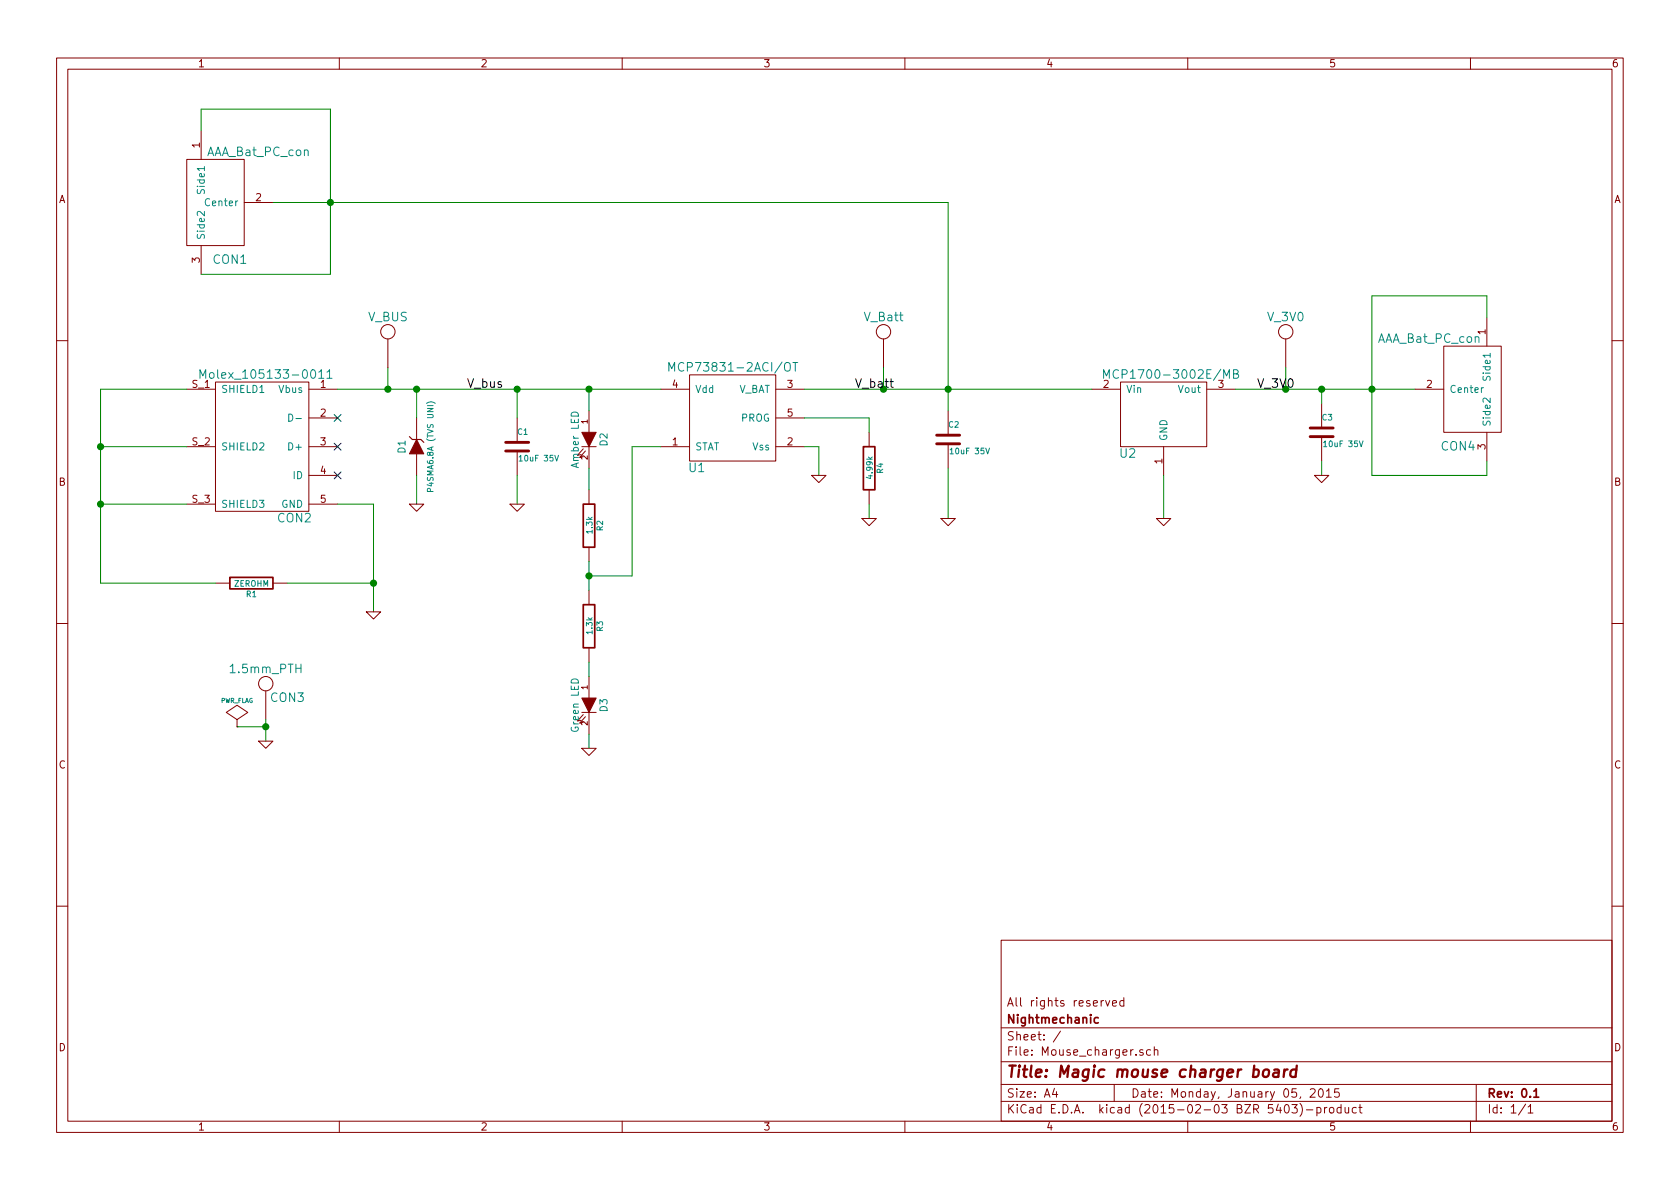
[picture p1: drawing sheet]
<svg xmlns="http://www.w3.org/2000/svg" width="297mm" height="210mm" viewBox="0 0 297 210" stroke-linecap="round" stroke-linejoin="round" font-family="sans-serif">
<g fill="none" stroke="#840000" stroke-width=".18">
<path d="M10 10.3h277v189.9h-277zM12 12.2h273v186.1h-273zM60 10.3v1.9M110 10.3v1.9M160 10.3v1.9M210 10.3v1.9M260 10.3v1.9M33 28.2h10.2v15.2h-10.2zM35.6 23.1v5.1M43.2 35.8h5.1M35.6 43.4v5.1M68.6 59.9v5.1"/>
<path d="M156.2 59.9v5.1M227.3 59.9v5.1M262.9 56.1v5.1M10 60.2h2M33 68.8h5.1M33 79h5.1M38.1 67.6h16.5v22.8h-16.5zM54.6 68.8h5.1M54.6 73.9h5.1M54.6 79h5.1M73.7 73.9v3.8M91.4 73.9v4.3"/>
<path d="M91.4 79.8v4.3M102.9 79h2.5M103.1 79.4l-1 1.1 .6-.1M103.5 79.8l-1 1.1 .6-.1M104.1 72.6v3.8M104.1 79v3.8M116.8 68.8h5.1M116.8 79h5.1M121.9 66.3h15.3v15.2h-15.3zM137.2 68.8h5M137.2 73.9h5M137.2 79h5"/>
<path d="M153.7 76.4v2.6M167.6 72.6v4.4M167.6 78.5v4.3M193 68.8h5.1M198.1 67.6h15.3v11.4h-15.3zM205.7 79v5.1M213.4 68.8h5M233.7 71.4v4.3M233.7 77.2v4.3M250.2 68.8h5.1M255.3 61.2h10.1v15.2h-10.1zM262.9 76.4v5.1"/>
<path d="M285 60.2h2M33 89.1h5.1M54.6 84.1h5.1M54.6 89.1h5.1M72.4 89.1h2.5l-1.2 1.3zM73.7 80.3v3.8M90.2 89.1h2.5l-1.3 1.3zM104.1 86.6v2.5M104.1 96.8v2.5M143.5 84.1h2.5l-1.2 1.2zM152.4 91.7h2.5l-1.2 1.3zM153.7 86.6v2.5"/>
<path d="M166.4 91.7h2.5l-1.3 1.3zM204.5 91.7h2.5l-1.3 1.3zM232.4 84.1h2.5l-1.2 1.2zM10 110.3h2M38.1 103.1h2.5M48.3 103.1h2.5M64.8 108.2h2.5l-1.3 1.3zM104.1 104.4v2.5M104.1 114.5v2.6M104.1 119.6v3.8M285 110.3h2M41.9 128.5h.1"/>
<path d="M41.9 127.2l1.9-1.2-1.9-1.3-1.9 1.3 1.9 1.2v1.3M45.7 131.1h2.6l-1.3 1.2zM47 122.2v5M102.9 132.3h2.5l-1.3 1.3zM102.9 126h2.5M103.1 126.4l-1 1.1 .6-.1M103.5 126.7l-1 1.2 .6-.1M104.1 126v3.8M10 160.2h2M177 166.3h108v32h-108zM195.5 176.9l.3 1 .4-1M196.7 177.4l.7-.1v-.3l-.5-.1-.2 .2 .1 .7h.6"/>
<path d="M198.7 177l-.4-.1-.3 .3 .1 .6 .2 .1 .4-.1M198.7 176.4v1.5M285 160.2h2M60 198.3v1.9M110 198.3v1.9M160 198.3v1.9M177 194.8h108M177 191.8h108M177 187.8h108M177 181.8h108M186.4 192.5l-.3 1h.9M186.8 193v1"/>
<path d="M187.5 182.3l-1.3 2M197 191.8v3M202.1 185.7a.37 .37 0 0 0-.6 .1l.1 .2 .5 .2 .1 .1-.3 .3-.4-.1M203.4 185.7l-.4-.1-.3 .3 .1 .6 .2 .1 .4-.1M204.1 185.7l.2-.1 .4 .1v.9M204.1 185.1v1.5M210 198.3v1.9M227.2 195.5l.2-.2a.81 .81 0 0 1 .6 .6 .81 .81 0 0 1-.3 .8l-.1 .1a.79 .79 0 0 1-.4-1.3zM228.4 195.3h1l-.5 .6 .4 .1v.7l-.2 .1-.7-.1M229.8 195.1a1.71 1.71 0 0 1 0 2.3M231 196.3h1.1M231.7 192.7l.2-.2h.4l.2 .5-.9 1h.9"/>
<path d="M232.8 195.9l.5-.1 .3 .3-.2 .6h-.6M232.8 195.8v1.5M233.2 192.7l.3-.2a.81 .81 0 0 1 .5 .6 .81 .81 0 0 1-.2 .8l-.2 .1a.79 .79 0 0 1-.4-1.3zM234.2 195.8v1M234.5 193l.4-.5v1.5M234.5 194h.9M234.6 195.8l-.4 .3M235.1 196l.2-.2 .5 .2v.5l-.1 .2-.4 .1-.2-.1zM236.7 192.5h-.7l-.1 .7 .3-.1 .5 .1 .1 .2-.1 .5-.2 .1-.6-.1M237.1 195.9l-.4-.1-.3 .3 .1 .6 .2 .1 .4-.1M237.1 195.3v1.5M237.8 195.8l.1 .9 .4 .1 .2-.1"/>
<path d="M238.5 195.8v1M239.8 195.9l-.4-.1-.3 .3 .1 .6 .2 .1 .4-.1M240.3 195.8h.5M240.5 195.3v1.3l.3 .2M260 198.3v1.9M261 191.8v6.5M269.7 195.2l-1.2 2M270.2 195.8l.4-.5v1.5M270.2 196.8h.8"/>
<circle cx="68.6" cy="58.7" r="1.27"/>
<circle cx="156.2" cy="58.7" r="1.27"/>
<circle cx="227.3" cy="58.7" r="1.27"/>
<circle cx="47" cy="120.9" r="1.27"/>
</g>
<path d="M152.7 79h2v7.6h-2zM103.1 89.1h2.1v7.7h-2.1zM40.6 102.1h7.7v2h-7.7zM103.1 106.9h2.1v7.6h-2.1zM194.2 180l-.4-.1-.3 .3v.6l.3 .1 .4-.1M271.2 193l.4-.5v1.5M271.2 194h.9" fill="none" stroke="#840000" stroke-width=".3"/>
<path d="M223.5 189.3a.51 .51 0 0 1 .5-.2 .51 .51 0 0 1 .4 .4l-.1 .6a.54 .54 0 0 1-.5 .4 .54 .54 0 0 1-.5-.4zM225.3 189.2h.8l-.1 1.2M226.1 189.6l-.7 .1a.4 .4 0 0 0-.3 .3 .4 .4 0 0 0 .2 .4l.7-.1M227.1 189.1l-.2 1.3M227.7 189.1a.54 .54 0 0 0-.6 .4M229.2 189.2a.7 .7 0 0 0-1 .3v.8l.3 .1 .6-.1M229.3 188.4l-.2 2" fill="none" stroke="#840000" stroke-width=".41"/>
<g fill="none" stroke="#008484" stroke-width=".18">
<path d="M35.4 66.9v-1.5l.5 1.1 .5-1.1v1.5M51.1 73.2a.64 .64 0 0 1 .7 .7 .64 .64 0 0 1-.7 .6zM52.3 74h1M56.4 65.8l.4-.4v1.5M57.8 65.8l.5-.4v1.5M57.8 66.9h.9M75.4 71.3a1.2 1.2 0 0 1 1.6 0M118.3 65.6v-1.5l.5 1.1 .5-1.1v1.5M140.2 64.1h.8M140.6 64.1v1.5M174.3 79.2l.3 1.1 .4-1.1M195.1 66.9v-1.5l.5 1.1 .5-1.1v1.5"/>
<path d="M218.1 66.1l.7-.1 .1-.2-.1-.3-.2-.1h-.5v1.5h.6l.3-.3v-.2l-.4-.3M240.3 78l.4 1 .3-1M262.3 68.5l-.4 .3M76.1 86.9l-.1-.5h-.4v.5h1M98.1 80.5l.3 1 .4-1"/>
</g>
<g fill="#840000" stroke="#840000" stroke-width=".18">
<path d="M73.7 77.7l1.2 2.6h-2.5z"/>
<path d="M102.9 76.4h2.5l-1.3 2.6z"/>
<path d="M102.9 123.4h2.5l-1.3 2.6z"/>
</g>
<path d="M72.4 77.2l.5 .5h1.5l.5 .5" fill="none" stroke="#840000" stroke-width=".2"/>
<path d="M89.4 79.8h4.1M89.4 78.2h4.1M165.6 78.5h4.1M165.6 77h4.1M231.6 77.2h4.1M231.6 75.7h4.1" fill="none" stroke="#840000" stroke-width=".51"/>
<g fill="none" stroke="#008400" stroke-width=".18">
<path d="M35.6 23.1v-3.8h22.8v29.2h-22.8M48.3 35.8h119.3v36.8M262.9 56.1v-3.8h-20.3v31.8h20.3v-2.6M17.8 79h15.2M33 68.8h-15.2v34.3h20.3M59.7 68.8h57.1M68.6 65v3.8M73.7 68.8v5.1M91.4 68.8v5.1M104.1 68.8v3.8M116.8 79h-5v22.8h-7.7M142.2 68.8h50.8"/>
<path d="M142.2 79h2.6v5.1M142.2 73.9h11.5v2.5M156.2 65v3.8M218.4 68.8h31.8M227.3 65v3.8M233.7 68.8v2.6M17.8 89.1h15.2M59.7 89.1h6.3v19.1M73.7 84.1v5M91.4 84.1v5M104.1 82.8v3.8M104.1 99.3v5.1"/>
<path d="M153.7 89.1v2.6M167.6 82.8v8.9M205.7 84.1v7.6M233.7 81.5v2.6M50.8 103.1h15.2M104.1 117.1v2.5M41.9 128.5h5.1M47 127.2v3.9M104.1 129.8v2.5"/>
</g>
<g fill="#008400" stroke="#008400" stroke-width=".25">
<circle cx="17.8" cy="79" r=".51"/>
<circle cx="17.8" cy="89.1" r=".51"/>
<circle cx="73.7" cy="68.8" r=".51"/>
<circle cx="91.4" cy="68.8" r=".51"/>
<circle cx="104.1" cy="68.8" r=".51"/>
<circle cx="104.1" cy="101.8" r=".51"/>
<circle cx="66" cy="103.1" r=".51"/>
<circle cx="167.6" cy="68.8" r=".51"/>
<circle cx="233.7" cy="68.8" r=".51"/>
<circle cx="242.6" cy="68.8" r=".51"/>
<circle cx="58.4" cy="35.8" r=".51"/>
<circle cx="68.6" cy="68.8" r=".51"/>
<circle cx="47" cy="128.5" r=".51"/>
</g>
<path d="M59.1 73.3l1.2 1.2M59.1 78.4l1.2 1.2M60.3 73.3l-1.2 1.2M60.3 78.4l-1.2 1.2M59.1 83.5l1.2 1.2M60.3 83.5l-1.2 1.2" fill="none" stroke="#000084" stroke-width=".18"/>
<text font-size="2.8" fill="#840000" x="178" y="190.5">Title: Magic mouse charger board</text>
<g font-size="2.1" fill="#008484">
<text x="36.6" y="27.6">AAA_Bat_PC_con</text>
<text x="37.7" y="46.7">CON1</text>
<text x="65" y="56.8">V_BUS</text>
<text x="152.9" y="56.8">V_Batt</text>
<text x="224.2" y="56.8">V_3V0</text>
<text x="119.7" y="65.7">MCP73831-2ACI/OT</text>
<text x="243.6" y="60.6">AAA_Bat_PC_con</text>
<text x="37.1" y="67">Molex_105133-0011</text>
<text x="196.9" y="67">MCP1700-3002E/MB</text>
<text x="121.8" y="83.5">U1</text>
<text x="198" y="80.9">U2</text>
<text x="254.8" y="79.7">CON4</text>
<text x="49.1" y="92.4">CON2</text>
<text x="40.9" y="119">1.5mm_PTH</text>
<text x="47.9" y="124.1">CON3</text>
</g>
<g font-size="2.1">
<text x="82.5" y="68.6">V_bus</text>
<text x="151.1" y="68.6">V_batt</text>
<text x="222.2" y="68.6">V_3V0</text>
</g>
<g font-size="2.1" fill="#840000">
<text x="178" y="178">All rights reserved</text>
<text x="178" y="184">Sheet: /</text>
<text x="178" y="181">Nightmechanic</text>
<text x="178" y="186.7">File: Mouse_charger.sch</text>
<text x="178" y="196.9">KiCad E.D.A. kicad (2015-02-03 BZR 5403)-product</text>
<text x="178" y="194.1">Size: A4</text>
<text x="200" y="194.1">Date: Monday, January 05, 2015</text>
<text x="263" y="194.1">Rev: 0.1</text>
<text x="263" y="196.9">Id: 1/1</text>
</g>
<g font-size="1.8" fill="#840000">
<text x="35" y="11.9">1</text>
<text x="85" y="11.9">2</text>
<text x="135" y="11.9">3</text>
<text x="185" y="11.9">4</text>
<text x="235" y="11.9">5</text>
<text x="285" y="11.9">6</text>
<text x="35.3" y="26.1" transform="rotate(-90 35.3 26.1)">1</text>
<text x="10.4" y="35.9">A</text>
<text x="45.2" y="35.6">2</text>
<text x="285.4" y="35.9">A</text>
<text x="35.3" y="46.5" transform="rotate(-90 35.3 46.5)">3</text>
<text x="262.6" y="59.2" transform="rotate(-90 262.6 59.2)">1</text>
<text x="34" y="68.6">S_1</text>
<text x="118.9" y="68.6">4</text>
<text x="139.2" y="68.6">3</text>
<text x="195.1" y="68.6">2</text>
<text x="215.4" y="68.6">3</text>
<text x="252.2" y="68.6">2</text>
<text x="56.7" y="73.7">2</text>
<text x="139.2" y="73.7">5</text>
<text x="34" y="78.7">S_2</text>
<text x="56.7" y="78.7">3</text>
<text x="56.7" y="83.8">4</text>
<text x="118.9" y="78.7">1</text>
<text x="139.2" y="78.7">2</text>
<text x="205.5" y="82" transform="rotate(-90 205.5 82)">1</text>
<text x="262.6" y="79.5" transform="rotate(-90 262.6 79.5)">3</text>
<text x="10.4" y="85.9">B</text>
<text x="34" y="88.9">S_3</text>
<text x="56.7" y="88.9">5</text>
<text x="285.4" y="85.9">B</text>
<text x="10.4" y="135.9">C</text>
<text x="285.4" y="135.9">C</text>
<text x="10.4" y="185.9">D</text>
<text x="285.4" y="185.9">D</text>
<text x="35" y="199.9">1</text>
<text x="85" y="199.9">2</text>
<text x="135" y="199.9">3</text>
<text x="185" y="199.9">4</text>
<text x="235" y="199.9">5</text>
<text x="285" y="199.9">6</text>
</g>
<g font-size="1.8" fill="#008484">
<text x="36.2" y="33.9" transform="rotate(-90 36.2 33.9)">Side1</text>
<text x="36.6" y="36.4">Center</text>
<text x="36.2" y="42.4" transform="rotate(-90 36.2 42.4)">Side2</text>
<text x="39.1" y="69.5">SHIELD1</text>
<text x="49.3" y="69.5">Vbus</text>
<text x="56.7" y="68.6">1</text>
<text x="122.9" y="69.5">Vdd</text>
<text x="130.4" y="69.5">V_BAT</text>
<text x="199.1" y="69.5">Vin</text>
<text x="208.4" y="69.5">Vout</text>
<text x="256.3" y="69.5">Center</text>
<text x="263.5" y="66.9" transform="rotate(-90 263.5 66.9)">Side1</text>
<text x="130.9" y="74.5">PROG</text>
<text x="206.4" y="78" transform="rotate(-90 206.4 78)">GND</text>
<text x="263.5" y="75.4" transform="rotate(-90 263.5 75.4)">Side2</text>
<text x="39.1" y="79.6">SHIELD2</text>
<text x="51.3" y="79.6">D+</text>
<text x="71.7" y="80.1" transform="rotate(-90 71.7 80.1)">D1</text>
<text x="102.3" y="82.5" transform="rotate(-90 102.3 82.5)">Amber LED</text>
<text x="107.4" y="78.8" transform="rotate(-90 107.4 78.8)">D2</text>
<text x="122.9" y="79.6">STAT</text>
<text x="133" y="79.6">Vss</text>
<text x="39.1" y="89.8">SHIELD3</text>
<text x="49.7" y="89.8">GND</text>
<text x="51.8" y="84.7">ID</text>
<text x="107.4" y="125.8" transform="rotate(-90 107.4 125.8)">D3</text>
<text x="102.3" y="129.3" transform="rotate(-90 102.3 129.3)">Green LED</text>
</g>
<g font-size="1.4" fill="#008484">
<text x="91.5" y="76.9">C1</text>
<text x="167.7" y="75.6">C2</text>
<text x="233.8" y="74.3">C3</text>
<text x="92.1" y="81.6">10uF 35V</text>
<text x="156.1" y="83.7" transform="rotate(-90 156.1 83.7)">R4</text>
<text x="168.3" y="80.3">10uF 35V</text>
<text x="234.4" y="79">10uF 35V</text>
<text x="76.6" y="86.4" transform="rotate(-90 76.6 86.4)">P4SMA6.8A (TVS UNI)</text>
<text x="154.3" y="84.5" transform="rotate(-90 154.3 84.5)">4.99k</text>
<text x="104.7" y="94.3" transform="rotate(-90 104.7 94.3)">1.3k</text>
<text x="106.6" y="93.8" transform="rotate(-90 106.6 93.8)">R2</text>
<text x="41.4" y="103.7">ZEROHM</text>
<text x="43.6" y="105.6">R1</text>
<text x="104.7" y="112.1" transform="rotate(-90 104.7 112.1)">1.3k</text>
<text x="106.6" y="111.6" transform="rotate(-90 106.6 111.6)">R3</text>
</g>
<g font-size="1.4" fill="#840000">
<text x="103.9" y="74.9" transform="rotate(-90 103.9 74.9)">1</text>
<text x="103.9" y="81.3" transform="rotate(-90 103.9 81.3)">2</text>
<text x="103.9" y="121.9" transform="rotate(-90 103.9 121.9)">1</text>
<text x="103.9" y="128.3" transform="rotate(-90 103.9 128.3)">2</text>
</g>
<text font-size="1.1" fill="#008484" x="38.9" y="124.3">PWR_FLAG</text>
</svg>
